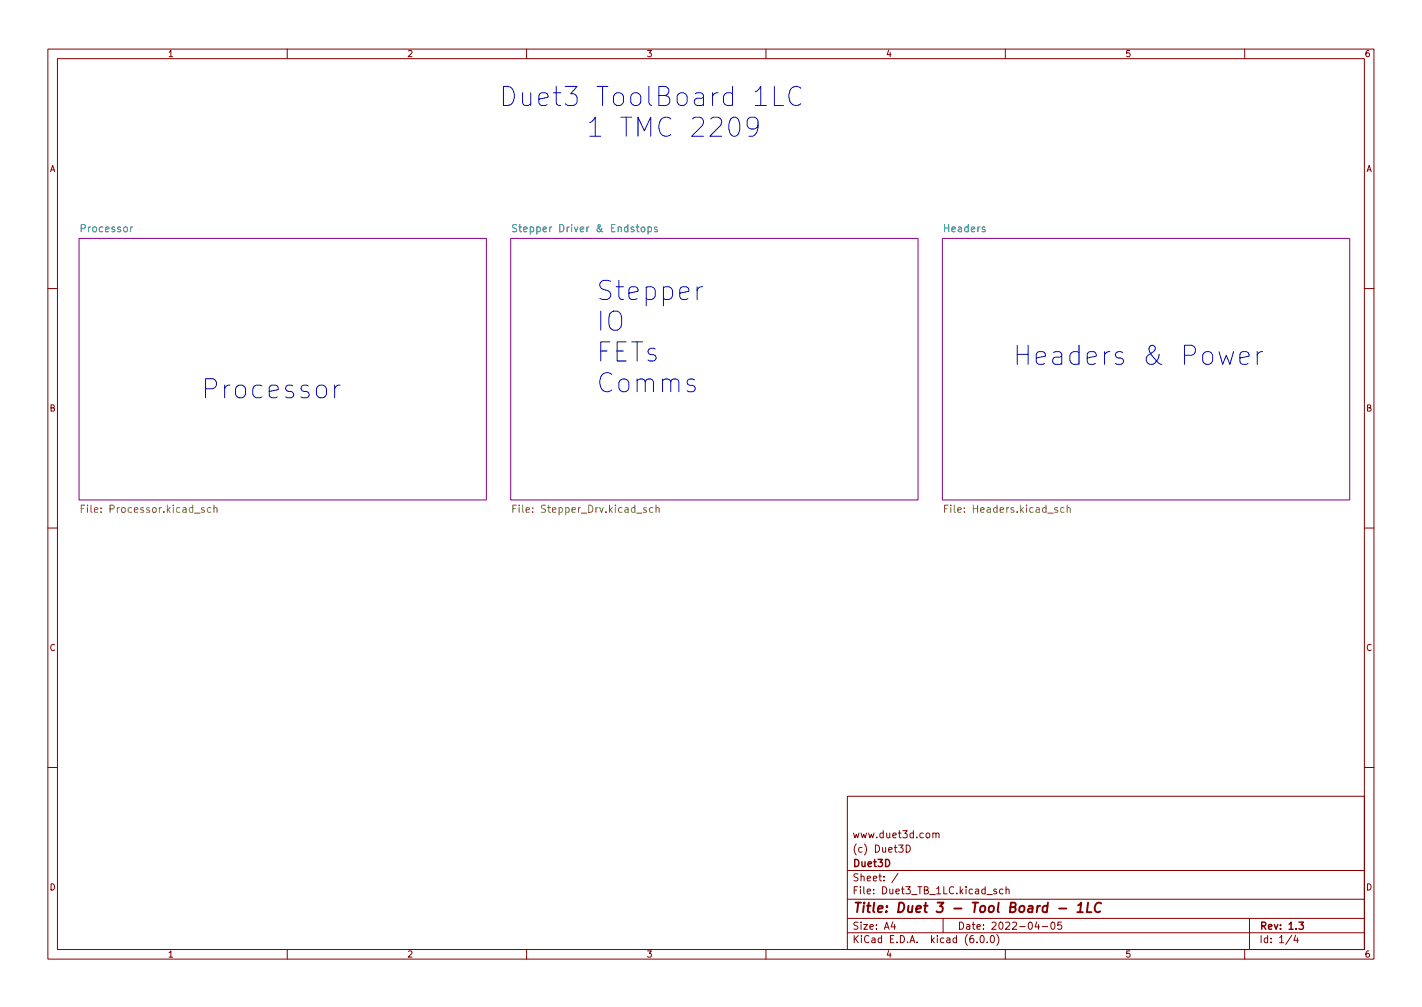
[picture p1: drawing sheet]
<svg xmlns="http://www.w3.org/2000/svg" width="297mm" height="210mm" viewBox="0 0 297 210" stroke-linecap="round" stroke-linejoin="round" font-family="sans-serif">
<g fill="none" stroke="#840000" stroke-width=".21">
<path d="M10 10.2h277v190.1h-277zM12 12.2h273v186.1h-273zM60 10.2v2M110 10.2v2M160 10.2v2M210 10.2v2M260 10.2v2M10 60.2h2M285 60.2h2M10 110.2h2M285 110.2h2M10 160.2h2"/>
<path d="M177 166.3h108v32h-108zM189.3 176.4a.76 .76 0 0 1 .9 .8 .76 .76 0 0 1-.9 .7zM194.9 174.1l.2-.2 .3 .1 .1 .9M194.9 173.9v1M195.5 174.1l.2-.2 .4 .1v.9M285 160.2h2M60 198.3v2M110 198.3v2M160 198.3v2M177 194.8h108M177 191.8h108M177 187.8h108"/>
<path d="M177 181.8h108M186.5 192.5l-.4 1h1M186.9 193v1M187.6 182.4l-1.3 1.9M197 191.8v3M204.1 196.7v.1M204.9 195.4l.2-.1a.8 .8 0 0 1 .5 .8 .8 .8 0 0 1-.5 .7 1 1 0 0 1-.2-1.4zM206.2 196.7v.1M207.1 195.4l.1-.1a.8 .8 0 0 1 .5 .8 .8 .8 0 0 1-.5 .7 1 1 0 0 1-.1-1.4zM208.1 185.7l-.3-.1-.2 .2v.3l.5 .1v.4h-.5M208.2 195.1a1.72 1.72 0 0 1 0 2.3M209.5 185.7l-.4-.1-.3 .3 .1 .7h.6"/>
<path d="M210 198.3v2M210.1 185.8l.3-.2 .3 .1 .1 .9M210.1 185.1v1.5M216.6 192.5l-.4 1h.9M216.9 193v1M217.7 193.5h1.2M219.7 192.6l.2-.1a.8 .8 0 0 1 .5 .8 .8 .8 0 0 1-.5 .7 1 1 0 0 1-.2-1.4zM221.7 192.5h-.7l-.1 .7 .2-.1 .5 .1 .2 .2-.1 .5-.2 .1-.6-.1M260 198.3v2M261 191.8v6.5M269.9 195.3l-1.3 1.9M270.6 195.3l-.3 1h.9"/>
<path d="M271 195.8v1"/>
</g>
<path d="M271.3 192.5h1l-.5 .6 .4 .1v.7l-.2 .1-.7-.1" fill="none" stroke="#840000" stroke-width=".3"/>
<path d="M221.2 189.7h1.6M225 190.5h1.2M225.2 189l.7-.5-.3 2M227.3 188.5l-.3 2h1M230 188.7a.88 .88 0 0 0-1-.1 .88 .88 0 0 0-.3 1 .69 .69 0 0 0 .3 .8 .69 .69 0 0 0 .8-.1" fill="none" stroke="#840000" stroke-width=".4"/>
<g fill="#fff" stroke="#fff" stroke-width=".21">
<path d="M16.5 49.8h85.1v54.6h-85.1z"/>
<path d="M106.7 49.8h85.1v54.6h-85.1z"/>
<path d="M196.8 49.8h85.1v54.6h-85.1z"/>
</g>
<path d="M16.5 49.8h85.1v54.6h-85.1zM106.7 49.8h85.1v54.6h-85.1zM196.8 49.8h85.1v54.6h-85.1z" fill="none" stroke="#840084" stroke-width=".21"/>
<path d="M27.7 47.4l-.4 .3M107.9 47l-.5-.1-.3 .3 .1 .3 .7 .3v.5l-.3 .1-.5-.1M134 47.5l.2-.1 .4 .1 .1 .6-.1 .2-.4 .1-.2-.1zM135.4 47.5l.4-.1 .3 .3-.2 .6h-.5M135.4 47.4v1.5M137.3 47.5l-.4-.1-.2 .2v.2l.6 .2v.3h-.6" fill="none" stroke="#008484" stroke-width=".21"/>
<g fill="none" stroke="#848400" stroke-width=".21">
<path d="M17 106.2h.5M17.7 105.5h-.7v1.5M44 106h-.4l-.3 .3 .2 .6h.5M44.7 106.1l.2-.1h.4v1M44.7 105.5v1.5M107.1 106.2h.5M107.9 105.5h-.8v1.5M136.4 106h-.5l-.2 .3 .1 .6h.6M137 106.1l.3-.1h.3l.1 1M137 105.5v1.5M197.3 106.2h.5M198 105.5h-.7v1.5"/>
<path d="M222.3 106h-.5l-.3 .3 .2 .6h.6M222.9 106.1l.2-.1h.4l.1 1M222.9 105.5v1.5"/>
</g>
<g fill="none" stroke="#0000c2" stroke-width=".21">
<path d="M161.8 18v4h1.9M167.3 18.4a1.49 1.49 0 0 0-1.7-.2 1.49 1.49 0 0 0-.8 1.6 1.69 1.69 0 0 0 .5 1.7 1.69 1.69 0 0 0 1.8 .3l.2-.1M144.7 24.8l.5-.3h1a1.08 1.08 0 0 1 .6 1.7l-2.3 2.3h2.4M148.5 24.8l.5-.3h1a1.08 1.08 0 0 1 .6 1.7l-2.3 2.3h2.4M152.8 24.7a.95 .95 0 0 1 1.5 .5 3.1 3.1 0 0 1-.3 3.1 .95 .95 0 0 1-1.6-.6 3.1 3.1 0 0 1 .4-3zM157.8 22h2.2M158.3 26.2l-.2 .4-.5 .3h-.8l-.6-.3-.1-.4v-1l.3-.5 .4-.2h.8l.5 .3a3.2 3.2 0 0 1-.5 3.5l-.4 .2h-.8M146.8 59.9a1.02 1.02 0 0 0-1.2 .7M254.6 73.4l.8 2.7 .8-1.9 .7 1.9 .8-2.7M259 74.7l1.9-.3-.2-.8-.4-.2h-.7l-.4 .2-.2 .4v1.5l.2 .4 .4 .2h.7l.4-.2M262.6 73.4v2.7M263.8 73.4a1.02 1.02 0 0 0-1.2 .8"/>
<path d="M69.9 80.4v2.7M71 80.4a1.02 1.02 0 0 0-1.1 .8"/>
</g>
<g font-size="5.6" fill="#0000c2">
<text x="104.1" y="22.2">Duet3 ToolBoard 1LC</text>
<text x="113.4" y="28.6">1 TMC 2209</text>
<text x="124.5" y="62.7">Stepper</text>
<text x="124.5" y="69.1">IO</text>
<text x="124.5" y="75.6">FETs</text>
<text x="211.5" y="76.3">Headers &amp; Power</text>
<text x="41.9" y="83.3">Processor</text>
<text x="124.5" y="82">Comms</text>
</g>
<text font-size="2.8" fill="#840000" x="178" y="190.6">Title: Duet 3 - Tool Board - 1LC</text>
<g font-size="2.1" fill="#008484">
<text x="17" y="48.5">Processor</text>
<text x="108.7" y="48.5">Stepper Driver &amp; Endstops</text>
<text x="197.3" y="48.5">Headers</text>
</g>
<g font-size="2.1" fill="#848400">
<text x="18.1" y="107.1">File: Processor.kicad_sch</text>
<text x="108.2" y="107.1">File: Stepper_Drv.kicad_sch</text>
<text x="198.4" y="107.1">File: Headers.kicad_sch</text>
</g>
<g font-size="2.1" fill="#840000">
<text x="178" y="178">(c) Duet3D</text>
<text x="178" y="175">www.duet3d.com</text>
<text x="178" y="184">Sheet: /</text>
<text x="178" y="181">Duet3D</text>
<text x="178" y="186.7">File: Duet3_TB_1LC.kicad_sch</text>
<text x="178" y="196.9">KiCad E.D.A. kicad (6.0.0)</text>
<text x="178" y="194.1">Size: A4</text>
<text x="200" y="194.1">Date: 2022-04-05</text>
<text x="263" y="194.1">Rev: 1.3</text>
<text x="263" y="196.9">Id: 1/4</text>
</g>
<g font-size="1.8" fill="#840000">
<text x="35" y="11.9">1</text>
<text x="85" y="11.9">2</text>
<text x="135" y="11.9">3</text>
<text x="185" y="11.9">4</text>
<text x="235" y="11.9">5</text>
<text x="285" y="11.9">6</text>
<text x="10.3" y="35.9">A</text>
<text x="285.3" y="35.9">A</text>
<text x="10.3" y="85.9">B</text>
<text x="285.3" y="85.9">B</text>
<text x="10.3" y="135.9">C</text>
<text x="285.3" y="135.9">C</text>
<text x="10.3" y="185.9">D</text>
<text x="285.3" y="185.9">D</text>
<text x="35" y="199.9">1</text>
<text x="85" y="199.9">2</text>
<text x="135" y="199.9">3</text>
<text x="185" y="199.9">4</text>
<text x="235" y="199.9">5</text>
<text x="285" y="199.9">6</text>
</g>
</svg>
